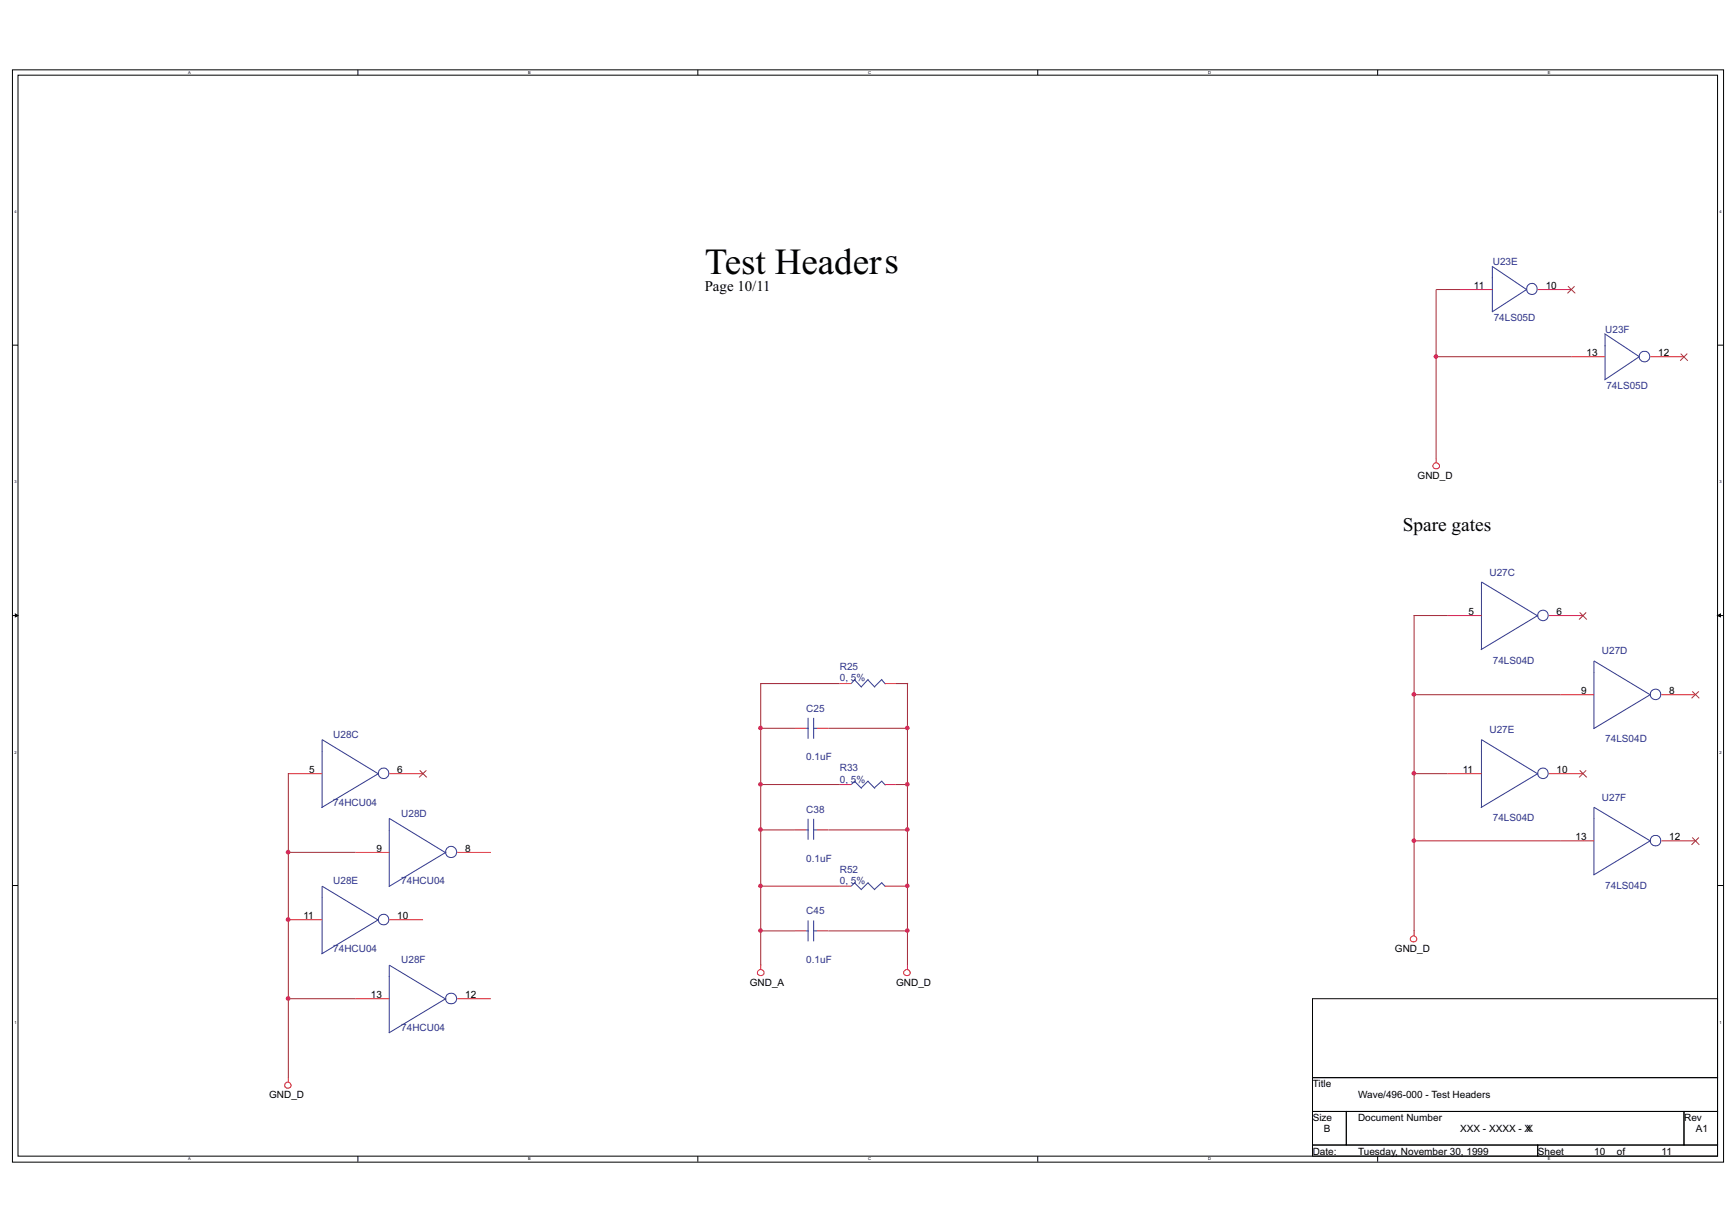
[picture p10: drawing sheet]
<svg xmlns="http://www.w3.org/2000/svg" width="148mm" height="105mm" viewBox="0 0 148 105" stroke-linecap="round" stroke-linejoin="round" font-family="sans-serif">
<g fill="none" stroke="#010202" stroke-width=".09">
<path d="M1.1 6h145.8v93h-145.8zM1.5 6.4h144.9v92.1h-144.9zM30.5 6v.4M59.5 6v.4M88.5 6v.4M117.4 6v.4M1.1 29.4h.4M146.4 29.4h.5M1.1 52.5h.4M146.4 52.5h.5M30.5 98.5v.5M59.5 98.5v.5"/>
<path d="M88.5 98.5v.5M111.9 85.1h34.5v6.7h-34.5zM117.4 98.5v.5"/>
</g>
<path d="M1.3 52.3l.2 .2-.2 .1z" fill="#010202"/>
<path d="M1.3 52.3l.2 .2-.2 .1z" fill="none" stroke="#010202" stroke-width=".09"/>
<path d="M146.4 52.5l.3-.2v.3z" fill="#010202"/>
<path d="M146.4 52.5l.3-.2v.3zM1.1 75.5h.4M146.4 75.5h.5M111.9 91.8h34.5v2.9h-34.5zM111.9 94.7h2.9v2.9h-2.9zM111.9 97.6h19.2v.9h-19.2zM114.8 94.7h28.8v2.9h-28.8zM131.1 97.6h15.3v.9h-15.3zM143.6 94.7h2.8v2.9h-2.8z" fill="none" stroke="#010202" stroke-width=".09"/>
<g fill="none" stroke="#ee2028" stroke-width=".09">
<path d="M122.4 39v.4M124.4 24.7h2.8M131.1 24.7h2.9M134 30.4h2.8M140.7 30.4h2.9M71.6 58.3h1M75.4 58.3h1M123.4 52.5h2.9M132 52.5h2.9M133 59.2h2.9M141.6 59.2h3M24.6 65.9h2.9"/>
<path d="M24.6 78.4h2.9M30.3 72.6h2.9M33.2 65.9h2.9M33.2 78.4h2.9M39 72.6h2.8M67.8 62.1h.9M67.8 79.3h.9M67.8 70.7h.9M69.7 62.1h.9M69.7 79.3h.9M69.7 70.7h.9M71.6 66.9h1"/>
<path d="M71.6 75.5h1M75.4 66.9h1M75.4 75.5h1M120.6 79.3v.5M123.4 65.9h2.9M132 65.9h2.9M133 71.7h2.9M141.6 71.7h3M24.6 91.8v.4M30.3 85.1h2.9M39 85.1h2.8M64.9 82.2v.4"/>
<path d="M77.4 82.2v.4"/>
<circle cx="122.4" cy="39.7" r=".27"/>
<circle cx="24.6" cy="92.5" r=".27"/>
<circle cx="64.9" cy="82.9" r=".27"/>
<circle cx="77.3" cy="82.9" r=".27"/>
<circle cx="120.5" cy="80" r=".27"/>
</g>
<g fill="none" stroke="#2c3695" stroke-width=".09">
<path d="M127.2 22.7l2.9 2-2.9 1.9M127.2 22.7v3.9M136.8 28.4l3 2-3 2M136.8 28.5v3.8M72.9 57.9l.6 .7M72.9 57.9l-.3 .4M74 57.9l.6 .7M74 57.9l-.6 .6M75.2 57.9l.3 .4M75.2 57.9l-.7 .6M131.1 52.5l-4.9 2.9M131.1 52.5l-4.8-2.9v5.8"/>
<path d="M140.7 59.2l-4.8 2.9M140.7 59.2l-4.8-2.9v5.8M32.3 65.9l-4.9 2.9M32.3 78.4l-4.9 2.9M32.3 66l-4.8-3v5.8M32.3 78.4l-4.8-2.9v5.8M38 72.6l-4.9 3M38 72.7l-4.8-3v5.9M68.7 62.1h.2M68.7 79.3h.2M68.7 70.7h.2M68.9 61.2v1.8"/>
<path d="M68.9 69.8v1.8M68.9 78.4v1.8M69.3 62.1h.4M69.3 79.3h.4M69.3 70.7h.4M69.4 61.2v1.8M69.4 69.8v1.8M69.4 78.4v1.8M72.9 66.6l.6 .6M72.9 75.2l.6 .6M72.9 66.5l-.3 .4M72.9 75.2l-.3 .3"/>
<path d="M74 66.6l.6 .6M74 75.2l.6 .6M74 66.5l-.6 .7M74 75.2l-.6 .6M75.2 66.6l.3 .3M75.2 75.2l.3 .4M75.2 66.5l-.7 .7M75.2 75.2l-.7 .6M131.1 65.9l-4.9 2.9M131.1 66l-4.8-3v5.8M140.7 71.7l-4.8 2.9M140.7 71.7l-4.8-2.9v5.8"/>
<path d="M38 85.1l-4.9 2.9M38 85.2l-4.8-2.9v5.7"/>
<circle cx="130.6" cy="24.6" r=".46"/>
<circle cx="140.2" cy="30.4" r=".45"/>
<circle cx="131.5" cy="52.5" r=".45"/>
<circle cx="141.1" cy="59.2" r=".45"/>
<circle cx="32.7" cy="78.4" r=".45"/>
<circle cx="32.7" cy="65.9" r=".45"/>
<circle cx="38.5" cy="72.6" r=".48"/>
<circle cx="131.5" cy="65.9" r=".45"/>
<circle cx="141.1" cy="71.7" r=".45"/>
<circle cx="38.5" cy="85.1" r=".46"/>
</g>
<g fill="none" stroke="#a24530" stroke-width=".09">
<path d="M133.7 24.4l.6 .6M134.2 24.4l-.6 .6M143.3 30.1l.6 .6M143.9 30.1l-.7 .6M134.7 52.2l.6 .6M135.2 52.2l-.6 .6M144.3 58.9l.6 .6M144.8 58.9l-.6 .6M35.8 65.7l.6 .6M36.4 65.7l-.7 .6M134.7 65.7l.6 .6M135.2 65.7l-.6 .6"/>
<path d="M144.3 71.4l.6 .6M144.8 71.4l-.6 .6"/>
</g>
<g fill="none" stroke="#a22934" stroke-width=".09">
<path d="M122.4 30.4h11.6M124.4 24.7h-2v14.4M64.8 58.3h6.8M64.9 58.3v24M76.4 58.3h1M77.4 58.2v24.1M120.5 59.2h12.5M120.5 52.5h2.9M120.6 52.5v26.8M24.5 72.6h5.8M24.6 65.9v25.9M64.8 66.9h6.8"/>
<path d="M64.8 75.5h6.8M64.8 62.1h3M64.8 70.7h3M64.8 79.3h3M70.6 62.1h6.8M70.6 70.7h6.8M70.6 79.3h6.8M76.4 66.9h1M76.4 75.5h1M120.5 71.7h12.5M120.5 65.9h2.9M24.5 85.1h5.8"/>
</g>
<circle cx="120.5" cy="65.9" r=".16" fill="#b6218b"/>
<circle cx="120.5" cy="65.9" r=".16" fill="none" stroke="#b6218b" stroke-width=".09"/>
<circle cx="120.5" cy="71.6" r=".16" fill="#b6218b"/>
<circle cx="120.5" cy="71.6" r=".16" fill="none" stroke="#b6218b" stroke-width=".09"/>
<circle cx="122.4" cy="30.4" r=".16" fill="#b6218b"/>
<circle cx="122.4" cy="30.4" r=".16" fill="none" stroke="#b6218b" stroke-width=".09"/>
<circle cx="120.5" cy="59.2" r=".16" fill="#b6218b"/>
<circle cx="120.5" cy="59.2" r=".16" fill="none" stroke="#b6218b" stroke-width=".09"/>
<circle cx="64.8" cy="79.3" r=".16" fill="#b6218b"/>
<circle cx="64.8" cy="79.3" r=".16" fill="none" stroke="#b6218b" stroke-width=".09"/>
<circle cx="24.6" cy="85.1" r=".17" fill="#b6218b"/>
<circle cx="24.6" cy="85.1" r=".17" fill="none" stroke="#b6218b" stroke-width=".09"/>
<circle cx="24.6" cy="72.6" r=".17" fill="#b6218b"/>
<circle cx="24.6" cy="72.6" r=".16" fill="none" stroke="#b6218b" stroke-width=".09"/>
<circle cx="24.6" cy="78.4" r=".17" fill="#b6218b"/>
<circle cx="24.6" cy="78.4" r=".17" fill="none" stroke="#b6218b" stroke-width=".09"/>
<circle cx="64.8" cy="62" r=".17" fill="#b6218b"/>
<circle cx="64.8" cy="62" r=".17" fill="none" stroke="#b6218b" stroke-width=".09"/>
<circle cx="64.8" cy="66.8" r=".16" fill="#b6218b"/>
<circle cx="64.8" cy="66.8" r=".16" fill="none" stroke="#b6218b" stroke-width=".09"/>
<circle cx="77.4" cy="62" r=".17" fill="#b6218b"/>
<circle cx="77.4" cy="62" r=".17" fill="none" stroke="#b6218b" stroke-width=".09"/>
<circle cx="64.8" cy="70.7" r=".17" fill="#b6218b"/>
<circle cx="64.8" cy="70.7" r=".17" fill="none" stroke="#b6218b" stroke-width=".09"/>
<circle cx="64.8" cy="75.5" r=".16" fill="#b6218b"/>
<circle cx="64.8" cy="75.5" r=".16" fill="none" stroke="#b6218b" stroke-width=".09"/>
<circle cx="77.4" cy="70.7" r=".17" fill="#b6218b"/>
<circle cx="77.4" cy="70.7" r=".17" fill="none" stroke="#b6218b" stroke-width=".09"/>
<circle cx="77.4" cy="66.8" r=".16" fill="#b6218b"/>
<circle cx="77.4" cy="66.8" r=".16" fill="none" stroke="#b6218b" stroke-width=".09"/>
<circle cx="77.4" cy="79.3" r=".16" fill="#b6218b"/>
<circle cx="77.4" cy="79.3" r=".16" fill="none" stroke="#b6218b" stroke-width=".09"/>
<circle cx="77.4" cy="75.5" r=".16" fill="#b6218b"/>
<circle cx="77.4" cy="75.5" r=".16" fill="none" stroke="#b6218b" stroke-width=".09"/>
<text font-size="3.1" fill="#010202" x="60.1" y="23.3">Test Headers</text>
<text font-size="1.6" fill="#010202" x="119.6" y="45.2">Spare gates</text>
<text font-size="1.3" fill="#010202" x="60.1" y="24.8">Page 10/11</text>
<g font-size=".9" fill="#2e3090">
<text x="127.3" y="22.6">U23E</text>
<text x="127.3" y="27.4">74LS05D</text>
<text x="136.9" y="28.4">U23F</text>
<text x="137" y="33.1">74LS05D</text>
<text x="127" y="49.1">U27C</text>
<text x="71.6" y="57.1">R25</text>
<text x="71.6" y="58.1">0, 5%</text>
<text x="127.3" y="56.6">74LS04D</text>
<text x="136.6" y="55.8">U27D</text>
<text x="28.4" y="62.9">U28C</text>
<text x="68.7" y="60.7">C25</text>
<text x="68.7" y="64.8">0.1uF</text>
<text x="71.6" y="65.7">R33</text>
<text x="127" y="62.5">U27E</text>
<text x="136.9" y="63.3">74LS04D</text>
<text x="28.4" y="68.7">74HCU04</text>
<text x="34.2" y="69.6">U28D</text>
<text x="68.7" y="69.3">C38</text>
<text x="71.6" y="66.7">0, 5%</text>
<text x="127.3" y="70">74LS04D</text>
<text x="136.6" y="68.2">U27F</text>
<text x="28.4" y="75.3">U28E</text>
<text x="34.2" y="75.3">74HCU04</text>
<text x="68.7" y="77.9">C45</text>
<text x="68.7" y="73.5">0.1uF</text>
<text x="71.6" y="74.4">R52</text>
<text x="71.6" y="75.3">0, 5%</text>
<text x="136.9" y="75.8">74LS04D</text>
<text x="28.4" y="81.1">74HCU04</text>
<text x="34.2" y="82.1">U28F</text>
<text x="68.7" y="82.1">0.1uF</text>
<text x="34.2" y="87.9">74HCU04</text>
</g>
<g font-size=".9" fill="#010202">
<text x="125.7" y="24.6">11</text>
<text x="131.8" y="24.6">10</text>
<text x="135.3" y="30.4">13</text>
<text x="141.4" y="30.4">12</text>
<text x="120.9" y="40.8">GND_D</text>
<text x="125.2" y="52.4">5</text>
<text x="132.7" y="52.4">6</text>
<text x="134.8" y="59.2">9</text>
<text x="142.3" y="59.2">8</text>
<text x="26.3" y="65.9">5</text>
<text x="33.9" y="65.9">6</text>
<text x="124.7" y="65.9">11</text>
<text x="132.7" y="65.9">10</text>
<text x="134.3" y="71.6">13</text>
<text x="142.3" y="71.6">12</text>
<text x="32.1" y="72.6">9</text>
<text x="39.7" y="72.6">8</text>
<text x="25.9" y="78.4">11</text>
<text x="33.9" y="78.4">10</text>
<text x="63.9" y="84">GND_A</text>
<text x="76.4" y="84">GND_D</text>
<text x="118.9" y="81.1">GND_D</text>
<text x="31.6" y="85.1">13</text>
<text x="39.7" y="85.1">12</text>
<text x="23" y="93.6">GND_D</text>
<text x="111.9" y="92.7">Title</text>
<text x="111.9" y="95.5">Size</text>
<text x="115.8" y="93.6">Wave/496-000 - Test Headers</text>
<text x="115.8" y="95.5">Document Number</text>
<text x="143.6" y="95.5">Rev</text>
<text x="111.9" y="98.4">Date:</text>
<text x="112.9" y="96.5">B</text>
<text x="115.8" y="98.4">Tuesday, November 30, 1999</text>
<text x="124.5" y="96.5">XXX - XXXX - X</text>
<text x="130.1" y="96.5">X</text>
<text x="131.1" y="98.4">Sheet</text>
<text x="135.9" y="98.4">10</text>
<text x="137.8" y="98.4">of</text>
<text x="141.7" y="98.4">11</text>
<text x="144.6" y="96.5">A1</text>
</g>
<g font-size=".3" fill="#010202">
<text x="16.1" y="6.3">A</text>
<text x="45" y="6.3">B</text>
<text x="74" y="6.3">C</text>
<text x="103" y="6.3">D</text>
<text x="132" y="6.3">E</text>
<text x="1.2" y="18.2">4</text>
<text x="146.6" y="18.2">4</text>
<text x="1.2" y="41.2">3</text>
<text x="146.6" y="41.2">3</text>
<text x="1.2" y="64.3">2</text>
<text x="146.6" y="64.3">2</text>
<text x="1.2" y="87.2">1</text>
<text x="146.6" y="87.2">1</text>
<text x="16.1" y="98.9">A</text>
<text x="45" y="98.9">B</text>
<text x="74" y="98.9">C</text>
<text x="103" y="98.9">D</text>
<text x="132" y="98.9">E</text>
</g>
</svg>
